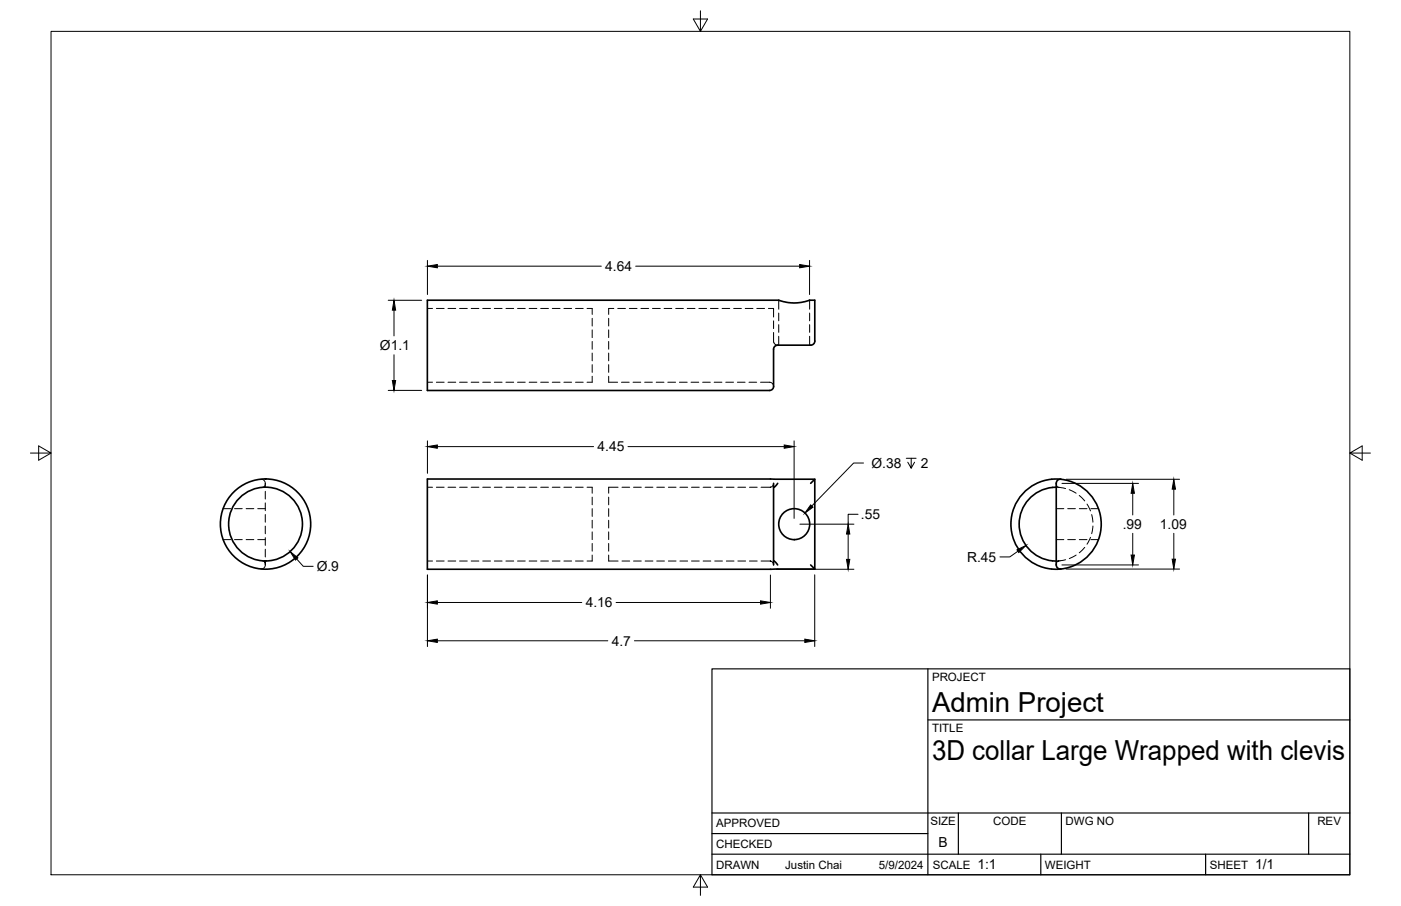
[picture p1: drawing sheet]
<svg xmlns="http://www.w3.org/2000/svg" width="432mm" height="279mm" viewBox="0 0 432 279" stroke-linecap="round" stroke-linejoin="round" font-family="sans-serif">
<!-- layer: Visible -->
<g fill="none" stroke="#000" stroke-width=".51">
<path d="M238.4 119.1a1.28 1.28 0 0 1-1.2 1.3h-105.5v-27.8h108.3l2.6 .7 1.8 .1 2.5-.1 2.6-.7h1.6v12.6a1.24 1.24 0 0 1-1.2 1.2h-10.3l-.9 .5-.3 .6v11.6M238.4 149.1v25.1M239.7 149.1l-1.3 1.2M249.9 149.1l1.2-1.3v27.7l-1.2-1.3M251.1 147.8l-119.4-.1v27.9l119.4-.1M325.5 150.3h-.4a11.4 11.4 0 0 0-11 11.6 11.4 11.4 0 0 0 11.4 11.1M326.9 147.8a13.9 13.9 0 0 1 12.5 13.8 13.9 13.9 0 0 1-12.5 13.9M326.9 147.8l-2.1-.1a13.9 13.9 0 0 0-13.2 14.8 13.9 13.9 0 0 0 14.8 13h.5M327 147.8h-.2a1.28 1.28 0 0 0-1.3 1.2v25.2a1.28 1.28 0 0 0 1.5 1.3M238.4 172.9l1.3 1.3"/>
<circle cx="81.8" cy="161.6" r="13.9"/>
<circle cx="81.8" cy="161.6" r="11.4"/>
<circle cx="244.8" cy="161.6" r="4.8"/>
</g>
<!-- layer: Hidden -->
<g fill="none" stroke="#000" stroke-width=".31">
<path d="M131.7 95.1h1.6M134.5 95.1h2.4M138.1 95.1h2.4M141.6 95.1h2.4M145.2 95.1h2.4M148.8 95.1h2.4M152.4 95.1h2.3M155.9 95.1h2.4M159.5 95.1h2.4M163.1 95.1h2.4M166.6 95.1h2.4M170.2 95.1h2.4"/>
<path d="M173.8 95.1h2.4M177.4 95.1h2.3M180.9 95.1h1.6v1.9M182.5 98.2v2.3M187.6 98.2v2.3M189.2 95.1h-1.6v1.9M190.4 95.1h2.4M194 95.1h2.3M197.5 95.1h2.4M201.1 95.1h2.4M204.7 95.1h2.4M208.3 95.1h2.3"/>
<path d="M211.8 95.1h2.4M215.4 95.1h2.4M219 95.1h2.3M222.5 95.1h2.4M226.1 95.1h2.4M229.7 95.1h2.4M233.3 95.1h2.3M236.8 95.1h1.6v2.7M238.4 99v2.3M240 92.6v2.8M240 96.5v2.4M249.5 92.6v2.8"/>
<path d="M249.5 96.5v2.4M131.7 117.9h1.6M134.5 117.9h2.4M138.1 117.9h2.4M141.6 117.9h2.4M145.2 117.9h2.4M148.8 117.9h2.4M152.4 117.9h2.3M155.9 117.9h2.4M159.5 117.9h2.4M163.1 117.9h2.4M166.6 117.9h2.4"/>
<path d="M170.2 117.9h2.4M173.8 117.9h2.4M177.4 117.9h2.3M182.5 116v1.9h-1.6M182.5 112.5v2.3M182.5 108.9v2.4M182.5 105.3v2.4M182.5 101.7v2.4M187.6 101.7v2.4M187.6 105.3v2.4M187.6 108.9v2.4M187.6 112.5v2.3"/>
<path d="M187.6 116v1.9h2.8M191.5 117.9h2.4M195.1 117.9h2.4M198.7 117.9h2.4M202.2 117.9h2.4M205.8 117.9h2.4M209.4 117.9h2.4M213 117.9h2.3M216.6 117.9h2.3M220.1 117.9h2.4M223.7 117.9h2.4M227.3 117.9h2.3"/>
<path d="M230.8 117.9h2.4M234.4 117.9h2.8a1.29 1.29 0 0 1 1.2 1.2M238.4 102.5l.1 3 .5 .8 .7 .1M240 100.1v2.4M240 103.7v2.7M249.5 100.1v2.4M249.5 103.7v2.7M68.7 156.9h2.4M72.3 156.9h2.4M75.9 156.9h2.3M79.4 156.9h2.4M80.4 147.8a1.25 1.25 0 0 1 1.4 1.3"/>
<path d="M81.8 149.1l-.2 .8-.7 .4M81.8 149.1v1.2M81.8 151.5v2.4M81.8 155.1v2.4M81.8 158.7v2.3M131.7 150.3h1.6M134.5 150.3h2.4M138.1 150.3h2.4M141.6 150.3h2.4M145.2 150.3h2.4M148.8 150.3h2.4M152.4 150.3h2.3"/>
<path d="M155.9 150.3h2.4M159.5 150.3h2.4M163.1 150.3h2.4M166.6 150.3h2.4M170.2 150.3h2.4M173.8 150.3h2.4M177.4 150.3h2.3M180.9 150.3h1.6v1.8M182.5 156.9v2.4M182.5 153.3v2.4M187.6 153.3v2.4M187.6 156.9v2.4"/>
<path d="M190.5 150.3h-2.9v1.8M191.7 150.3h2.4M195.3 150.3h2.4M198.8 150.3h2.4M202.4 150.3h2.4M206 150.3h2.4M209.5 150.3h2.4M213.1 150.3h2.4M216.7 150.3h2.4M220.3 150.3h2.4M223.9 150.3h2.3M227.4 150.3h2.4"/>
<path d="M231 150.3h2.4M238.4 149.1l-.2 .6-.6 .5-3 .1M325.5 149.1l.2 .8 .7 .4M325.5 150.3h.9M325.5 156.9h2.4M326.4 150.3l2 .4M329.1 156.9h2.3M329.5 151l2.2 1.1M332.6 152.8l1.7 1.7M332.7 156.9h2.3M335 155.4l1.1 2.2M336.2 156.9h2.4"/>
<path d="M336.5 158.7l.3 2.3M68.7 166.4h2.4M72.3 166.4h2.4M75.9 166.4h2.3M79.4 166.4h2.4M81.8 173v1.2l-.2-.8-.7-.4M81.8 174.2a1.27 1.27 0 0 1-1.4 1.3M81.8 162.2v2.4M81.8 165.8v2.4M81.8 169.4v2.4M131.7 173h1.6M134.5 173h2.4"/>
<path d="M138.1 173h2.4M141.6 173h2.4M145.2 173h2.4M148.8 173h2.4M152.4 173h2.3M155.9 173h2.4M159.5 173h2.4M163.1 173h2.4M166.6 173h2.4M170.2 173h2.4M173.8 173h2.4M177.4 173h2.3"/>
<path d="M182.5 171.2v1.8h-1.6M182.5 167.6v2.4M182.5 164v2.4M182.5 160.4v2.4M187.6 160.4v2.4M187.6 164v2.4M187.6 167.6v2.4M187.6 171.2v1.8h2.9M191.7 173h2.4M195.3 173h2.4M198.8 173h2.4M202.4 173h2.4"/>
<path d="M206 173h2.4M209.5 173h2.4M213.1 173h2.4M216.7 173h2.4M220.3 173h2.4M223.9 173h2.3M227.4 173h2.4M231 173h2.4M234.6 173h3l.6 .5 .2 .7M325.5 173h.9l-.7 .4-.2 .8M325.5 166.4h2.4M328.4 172.6l-2 .4"/>
<path d="M329.1 166.4h2.3M331.7 171.2l-2.1 1.1M332.7 166.4h2.3M334.3 168.8l-1.7 1.7M336.1 165.7l-1.1 2.1M336.2 166.4h2.4M336.8 162.2l-.3 2.4"/>
</g>
<!-- layer: Border -->
<path d="M15.7 9.7h400.3v260.1h-400.3zM215.9 3.3v6.4l-2.2-3.8h4.4l-2.2 3.8M9.4 139.7h6.3l-3.8-2.2v4.4l3.8-2.2M416 139.7l3.8 2.2v-4.4l-3.8 2.2h6.4M215.9 269.8l2.2 3.8h-4.4l2.2-3.8v6.3" fill="none" stroke="#000" stroke-width=".31"/>
<!-- layer: Titleblock -->
<path d="M219.4 206.3h196.6v63.5h-196.6zM286 206.3v63.5M286 222h130M219.4 257.1h66.6M219.4 250.7h196.6M295.4 250.7v12.7M327.1 250.7v12.7M403.3 250.7v12.7M219.4 263.4h196.6M320.8 263.4v6.4M371.6 263.4v6.4" fill="none" stroke="#000" stroke-width=".36"/>
<!-- layer: Hole Notes -->
<path d="M266.1 142.8h-3l-12.9 13.2M279.3 141.3h3.1M280.8 141.3v3.1l-1-1.9M281.9 142.5l-1.1 1.9" fill="none" stroke="#000" stroke-width=".31"/>
<path d="M249.9 155.7l.7 .7-2.5 1.8z" fill="#000" stroke="#000" stroke-width=".31"/>
<!-- layer: FD_Dimensions -->
<g fill="none" stroke="#000" stroke-width=".31">
<path d="M119.7 92.6h10.3M121.4 95.7v7.9M131.7 80.3v10.5M134.8 82.1h50.5M195.9 82.1h50.6M249.5 80.3v10.5M121.4 109.4v7.9M119.7 120.4h10.3M131.7 136v10M134.8 137.7h48.1M193.5 137.7h48.2M244.8 136v23.9"/>
<path d="M264.5 158.6h-3.1v3M327.3 149.1h23.6M328.6 147.8h35M349.1 152.1v6.7M361.8 150.9v7.9M91.4 172.4l2.1 2.2h3M131.7 177.3v22.1M237.4 177.3v10.3M239.2 175.6h24M246.5 161.6h16.7M251.1 177.3v22.1M261.4 164.7v7.8"/>
<path d="M313.7 170l-2.5 1.7h-3M327.3 174.2h23.6M328.6 175.5h35M349.1 164.5v6.7M361.8 164.5v7.9M134.8 197.6h52.5M134.8 185.8h44.5M189.9 185.8h44.5M195.5 197.6h52.6"/>
</g>
<g fill="#000" stroke="#000" stroke-width=".31">
<path d="M121.4 92.6l.5 3.1h-1zM131.7 82.1l3.1-.5v1zM246.5 81.6l3 .5-3 .5zM120.9 117.3h1l-.5 3.1zM131.7 137.7l3.1-.5v1zM241.7 137.2l3.1 .5-3.1 .5zM349.1 149.1l.5 3h-1zM361.8 147.8l.5 3.1h-1zM89.4 170.1l2.4 1.9-.7 .7zM260.9 172.5h1l-.5 3.1zM261.4 161.6l.5 3.1h-1zM313.4 169.6l2.8-1.4-2.2 2.2z"/>
<path d="M348.6 171.2h1l-.5 3zM361.3 172.4h1l-.5 3.1zM131.7 197.6l3.1-.5v1zM131.7 185.8l3.1-.5v1zM234.4 185.3l3 .5-3 .5zM248.1 197.1l3 .5-3 .5z"/>
</g>
<g font-size="8.5">
<text x="287.3" y="219.5">Admin Project</text>
<text x="287.3" y="234.5">3D collar Large Wrapped with clevis</text>
</g>
<g font-size="4.3">
<text x="186.6" y="83.6">4.64</text>
<text x="117.1" y="108">Ø1.1</text>
<text x="184.2" y="139.2">4.45</text>
<text x="268.6" y="144.4">Ø.38</text>
<text x="283.8" y="144.4">2</text>
<text x="265.3" y="160.1">.55</text>
<text x="346.1" y="163.2">.99</text>
<text x="357.5" y="163.2">1.09</text>
<text x="298.1" y="173.2">R.45</text>
<text x="97.6" y="176.1">Ø.9</text>
<text x="180.5" y="187.3">4.16</text>
<text x="188.5" y="199.1">4.7</text>
<text x="289.3" y="261.2">B</text>
<text x="301.2" y="268.1">1:1</text>
<text x="386.8" y="268.1">1/1</text>
</g>
<g font-size="3.5">
<text x="287.3" y="210.1">PROJECT</text>
<text x="287.3" y="225.8">TITLE</text>
<text x="220.7" y="255.2">APPROVED</text>
<text x="286.7" y="254.5">SIZE</text>
<text x="306.1" y="254.5">CODE</text>
<text x="328.4" y="254.5">DWG NO</text>
<text x="406" y="254.5">REV</text>
<text x="220.7" y="261.5">CHECKED</text>
<text x="220.7" y="267.9">DRAWN</text>
<text x="242" y="267.9">Justin Chai</text>
<text x="270.9" y="267.9">5/9/2024</text>
<text x="287.5" y="267.9">SCALE</text>
<text x="322.1" y="267.9">WEIGHT</text>
<text x="372.9" y="267.9">SHEET</text>
</g>
</svg>
